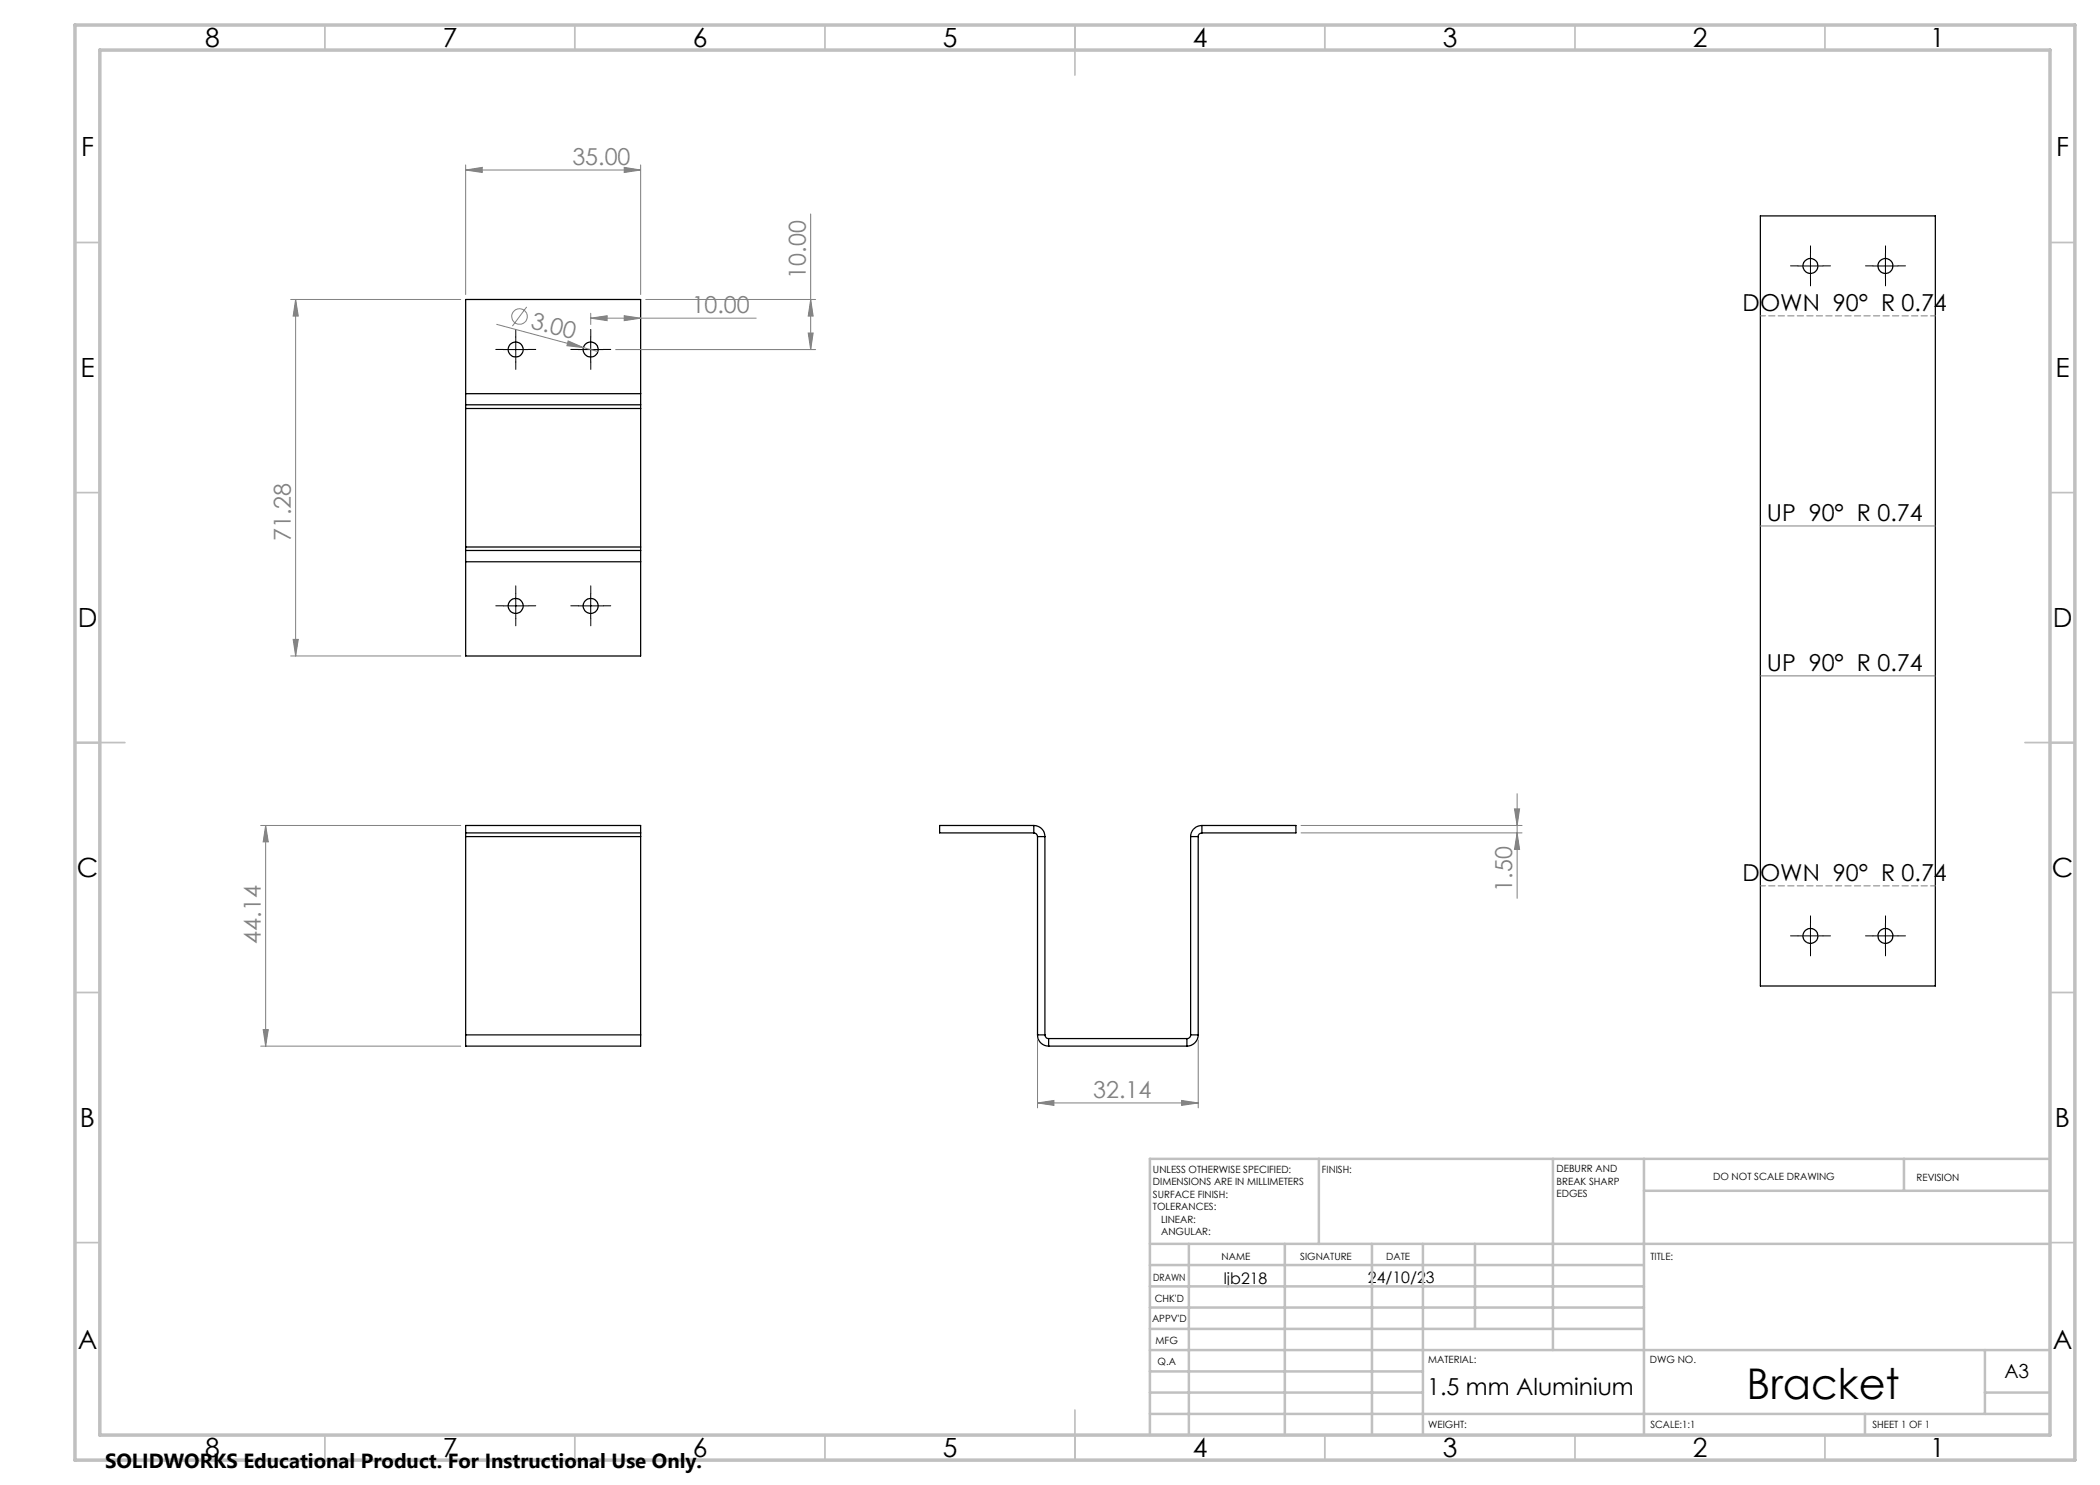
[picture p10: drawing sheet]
<svg xmlns="http://www.w3.org/2000/svg" width="420mm" height="297mm" viewBox="0 0 420 297" stroke-linecap="round" stroke-linejoin="round" font-family="sans-serif">
<g fill="none" stroke="#000" stroke-width=".25">
<path d="M352.1 43.2h35v154h-35zM93.1 78.7v2.3M93.1 78.7v-18.8h35v18.8M93.1 78.7h35M128.1 78.7v2.3M93.1 81v.7M93.1 81.7v27.7M93.1 81h35M93.1 81.7h35M128.1 81v.7M128.1 81.7v27.7M93.1 110.1v2.3"/>
<path d="M93.1 109.4v.7M93.1 112.4v18.8h35v-18.8M93.1 112.4h35M93.1 110.1h35M93.1 109.4h35M128.1 110.1v2.3M128.1 109.4v.7M93.1 166.6v.7M93.1 166.6v-1.5h35v1.5M93.1 167.3v39.7M93.1 166.6h35M93.1 167.3h35"/>
<path d="M128.1 166.6v.7M128.1 167.3v39.7M206.8 166.6a.72 .72 0 0 1 .7 .7M206.8 165.1a2.21 2.21 0 0 1 2.2 2.2M206.8 165.1h-18.9v1.5h18.9M206.8 165.1v1.5M207.5 167.3h1.5M207.5 167.3v39.7M209 167.3v39.7M238.1 167.3h1.5M238.1 167.3v39.7M239.6 167.3v39.7"/>
<path d="M240.4 165.1a2.27 2.27 0 0 0-2.3 2.2M240.4 166.6a.72 .72 0 0 0-.8 .7M240.4 165.1h18.8v1.5h-18.8M240.4 165.1v1.5M93.1 207v2.2h35v-2.2M93.1 207h35M207.5 207a2.2 2.2 0 0 0 2.2 2.2M207.5 207h1.5M209 207a.72 .72 0 0 0 .7 .7M209.7 209.2h27.7M209.7 207.7v1.5M209.7 207.7h27.7"/>
<path d="M237.4 207.7v1.5M238.1 207a.72 .72 0 0 1-.7 .7M238.1 207h1.5M239.6 207a2.27 2.27 0 0 1-2.2 2.2"/>
<circle cx="362.1" cy="53.2" r="1.5"/>
<circle cx="377.1" cy="53.2" r="1.5"/>
<circle cx="103.1" cy="69.9" r="1.5"/>
<circle cx="118.1" cy="69.9" r="1.51"/>
<circle cx="103.1" cy="121.2" r="1.48"/>
<circle cx="118.1" cy="121.2" r="1.49"/>
<circle cx="362.1" cy="187.2" r="1.5"/>
<circle cx="377.1" cy="187.2" r="1.5"/>
</g>
<g fill="none" stroke="#808080" stroke-width=".2">
<path d="M93.1 34l3.3-.5v1zM93.1 33v25.9M93.1 34h35M124.8 33.5l3.3 .5-3.3 .5zM128.1 33v25.9M58.1 59.9h34M59.1 59.9l.6 3.3h-1.1zM59.1 59.9v71.3M129.2 59.9h33.9M162.1 42.8v27.1M162.1 59.9l.5 3.3h-1zM99.3 64.9l17.4 4.6"/>
<path d="M105.3 61.4l-2.8 3.8M113.6 68.2l3.1 1.3-3.3-.4zM116.7 69.5l2.9 .8M118.1 63.6l3.3-.5v1zM118.1 62.6v2.3M118.1 63.6h33.1M123.1 69.9h40M124.8 63.1l3.3 .5-3.3 .5zM161.6 66.6h1l-.5 3.3zM352.1 105.2h35M58.1 131.2h34M58.6 127.9h1.1l-.6 3.3z"/>
<path d="M352.1 135.2h35M303.4 158.7v21M52.1 165.1h40M53.1 165.1l.6 3.3h-1.1zM53.1 165.1v44.1M260.2 166.6h44.2M260.2 165.1h44.2M302.9 161.8h1l-.5 3.3zM303.4 166.6l.5 3.3h-1zM52.1 209.2h40M52.6 205.9h1.1l-.6 3.3zM207.5 208v13.6"/>
<path d="M239.6 208v13.6M207.5 220.6l3.3-.5v1zM207.5 220.6h32.1M236.3 220.1l3.3 .5-3.3 .5z"/>
<circle cx="103.9" cy="63.3" r="1.56"/>
</g>
<g fill="none" stroke="#000" stroke-width=".2" stroke-dasharray="15.2 1.3 1.3 1.3">
<path d="M359.6 53.2h-1.5M362.1 50.7v-1.5M362.1 55.7v1.5M364.6 53.2h1.5M374.6 53.2h-1.5M377.1 50.7v-1.5M377.1 55.7v1.5M379.6 53.2h1.5M100.7 69.9h-1.5M103.2 67.4v-1.5M103.2 72.4v1.5M105.7 69.9h1.5"/>
<path d="M115.7 69.9h-1.5M118.2 67.4v-1.5M118.2 72.4v1.5M120.7 69.9h1.5M103.2 118.7v-1.5M118.2 118.7v-1.5M100.7 121.2h-1.5M103.2 123.7v1.5M105.7 121.2h1.5M115.7 121.2h-1.5M118.2 123.7v1.5M120.7 121.2h1.5"/>
<path d="M359.6 187.2h-1.5M362.1 184.7v-1.5M362.1 189.7v1.5M364.6 187.2h1.5M374.6 187.2h-1.5M377.1 184.7v-1.5M377.1 189.7v1.5M379.6 187.2h1.5"/>
</g>
<g fill="none" stroke="#000" stroke-width=".2">
<path d="M359.6 53.2h5M362.1 50.7v5M374.6 53.2h5M377.1 50.7v5M100.6 69.9h5M103.2 67.4v5M115.6 69.9h5M118.1 67.4v5M103.2 118.7v5M118.1 118.7v5M100.6 121.2h5M115.6 121.2h5"/>
<path d="M359.6 187.2h5M362.1 184.7v5M374.6 187.2h5M377.1 184.7v5"/>
</g>
<path d="M352.1 63.2h35M352.1 177.2h35" fill="none" stroke="#808080" stroke-width=".2" stroke-dasharray="1.3 .6" stroke-dashoffset=".3"/>
<g fill="none" stroke="#c0c0c0" stroke-width=".35">
<path d="M65 5v5M115 5v5M165 5v5M215 5v10M265 5v5M315 5v5M365 5v5M15 48.5h5M410 48.5h5M15 98.5h5M410 98.5h5M15 148.5h10"/>
<path d="M405 148.5h10M15 198.5h5M410 198.5h5M15 248.5h5M410 248.5h5M65 287v5M115 287v5M165 287v5M215 282v10M265 287v5M315 287v5M365 287v5"/>
</g>
<g fill="none" stroke="#c0c0c0" stroke-width=".5">
<path d="M263.8 231.8v17M310.6 231.8v38.2M328.8 231.8v55.2M328.8 238.2h81.2M380.8 231.8v6.4M410 231.8h-180v55.2M230 248.8h180M230 257.3h98.8M230 253h98.8M237.8 248.8v38.2M257 248.8v38.2M274.4 248.8v38.2"/>
<path d="M284.6 248.8v38.2M295 248.8v17M230 265.8h98.8M230 261.5h98.8M230 278.5h54.6M230 274.3h54.6M230 270h180M397 278.5h13M397 270v12.8M230 282.8h180M373 282.8v4.2"/>
</g>
<path d="M15 5h400v287h-400zM20 10h390v277h-390z" fill="none" stroke="#c0c0c0" stroke-width=".7"/>
<g fill="#808080">
<path d="M113.6 68.2l3.1 1.3-3.3-.4z"/>
<path d="M124.8 33.5l3.3 .5-3.3 .5zM93.1 34l3.3-.5v1zM124.8 63.1l3.3 .5-3.3 .5zM118.1 63.6l3.3-.5v1z"/>
<path d="M303.4 166.6l.5 3.3h-1zM302.9 161.8h1l-.5 3.3z"/>
<path d="M161.6 66.6h1l-.5 3.3zM162.1 59.9l.5 3.3h-1z"/>
<path d="M52.6 205.9h1.1l-.6 3.3zM53.1 165.1l.6 3.3h-1.1z"/>
<path d="M59.1 59.9l.6 3.3h-1.1zM58.6 127.9h1.1l-.6 3.3z"/>
<path d="M207.5 220.6l3.3-.5v1zM236.3 220.1l3.3 .5-3.3 .5z"/>
</g>
<text font-size="8.5" x="349.3" y="279.7">Bracket</text>
<g font-size="5.3">
<text x="41" y="9.5">8</text>
<text x="88.5" y="9.5">7</text>
<text x="138.5" y="9.5">6</text>
<text x="188.5" y="9.5">5</text>
<text x="238.5" y="9.5">4</text>
<text x="288.5" y="9.5">3</text>
<text x="338.5" y="9.5">2</text>
<text x="386" y="9.5">1</text>
<text x="16.2" y="31.2">F</text>
<text x="411.2" y="31.2">F</text>
<text x="16.1" y="75.5">E</text>
<text x="411.1" y="75.5">E</text>
<text x="15.5" y="125.5">D</text>
<text x="410.5" y="125.5">D</text>
<text x="15.4" y="175.5">C</text>
<text x="410.4" y="175.5">C</text>
<text x="16" y="225.5">B</text>
<text x="411" y="225.5">B</text>
<text x="15.5" y="269.7">A</text>
<text x="410.5" y="269.7">A</text>
<text x="41" y="291.5">8</text>
<text x="88.5" y="291.5">7</text>
<text x="138.5" y="291.5">6</text>
<text x="188.5" y="291.5">5</text>
<text x="238.5" y="291.5">4</text>
<text x="288.5" y="291.5">3</text>
<text x="338.5" y="291.5">2</text>
<text x="386" y="291.5">1</text>
</g>
<g font-size="4.7" fill="#808080">
<text x="114.5" y="33">35.00</text>
<text x="161.1" y="55.7" transform="rotate(-90 161.1 55.7)">10.00</text>
<text x="106" y="65.6" transform="rotate(15 106 65.6)">3.00</text>
<text x="138.3" y="62.6">10.00</text>
<text x="58.1" y="108.3" transform="rotate(-90 58.1 108.3)">71.28</text>
<text x="302.4" y="178.4" transform="rotate(-90 302.4 178.4)">1.50</text>
<text x="52.1" y="188.7" transform="rotate(-90 52.1 188.7)">44.14</text>
<text x="218.6" y="219.6">32.14</text>
</g>
<g font-size="4.7">
<text x="348.5" y="62.2">DOWN 90° R 0.74</text>
<text x="353.3" y="104.1">UP 90° R 0.74</text>
<text x="353.3" y="134.2">UP 90° R 0.74</text>
<text x="348.5" y="176.2">DOWN 90° R 0.74</text>
<text x="285.4" y="279">1.5 mm Aluminium</text>
</g>
<text font-size="4.1" x="21" y="293.7">SOLIDWORKS Educational Product. For Instructional Use Only.</text>
<text font-size="3.9" x="400.9" y="275.5">A3</text>
<g font-size="3.2">
<text x="244.8" y="256.8">ljb218</text>
<text x="273.6" y="256.6">24/10/23</text>
</g>
<g font-size="2">
<text x="230.6" y="234.6">UNLESS OTHERWISE SPECIFIED:</text>
<text x="230.6" y="237.1">DIMENSIONS ARE IN MILLIMETERS</text>
<text x="230.6" y="239.6">SURFACE FINISH:</text>
<text x="264.4" y="234.6">FINISH:</text>
<text x="311.3" y="234.5">DEBURR AND</text>
<text x="311.3" y="237">BREAK SHARP</text>
<text x="311.3" y="239.5">EDGES</text>
<text x="342.6" y="236">DO NOT SCALE DRAWING</text>
<text x="383.3" y="236.2">REVISION</text>
<text x="230.6" y="242.1">TOLERANCES:</text>
<text x="232.2" y="244.6">LINEAR:</text>
<text x="232.2" y="247.1">ANGULAR:</text>
<text x="244.3" y="252">NAME</text>
<text x="260" y="251.9">SIGNATURE</text>
<text x="277.2" y="251.9">DATE</text>
<text x="330.1" y="251.9">TITLE:</text>
<text x="230.6" y="256.1">DRAWN</text>
<text x="230.9" y="260.3">CHK'D</text>
<text x="230.4" y="264.4">APPV'D</text>
<text x="231.1" y="268.8">MFG</text>
<text x="231.5" y="273">Q.A</text>
<text x="285.6" y="272.5">MATERIAL:</text>
<text x="330" y="272.5">DWG NO.</text>
<text x="285.6" y="285.5">WEIGHT:</text>
<text x="330.1" y="285.6">SCALE:1:1</text>
<text x="374.5" y="285.6">SHEET 1 OF 1</text>
</g>
</svg>
